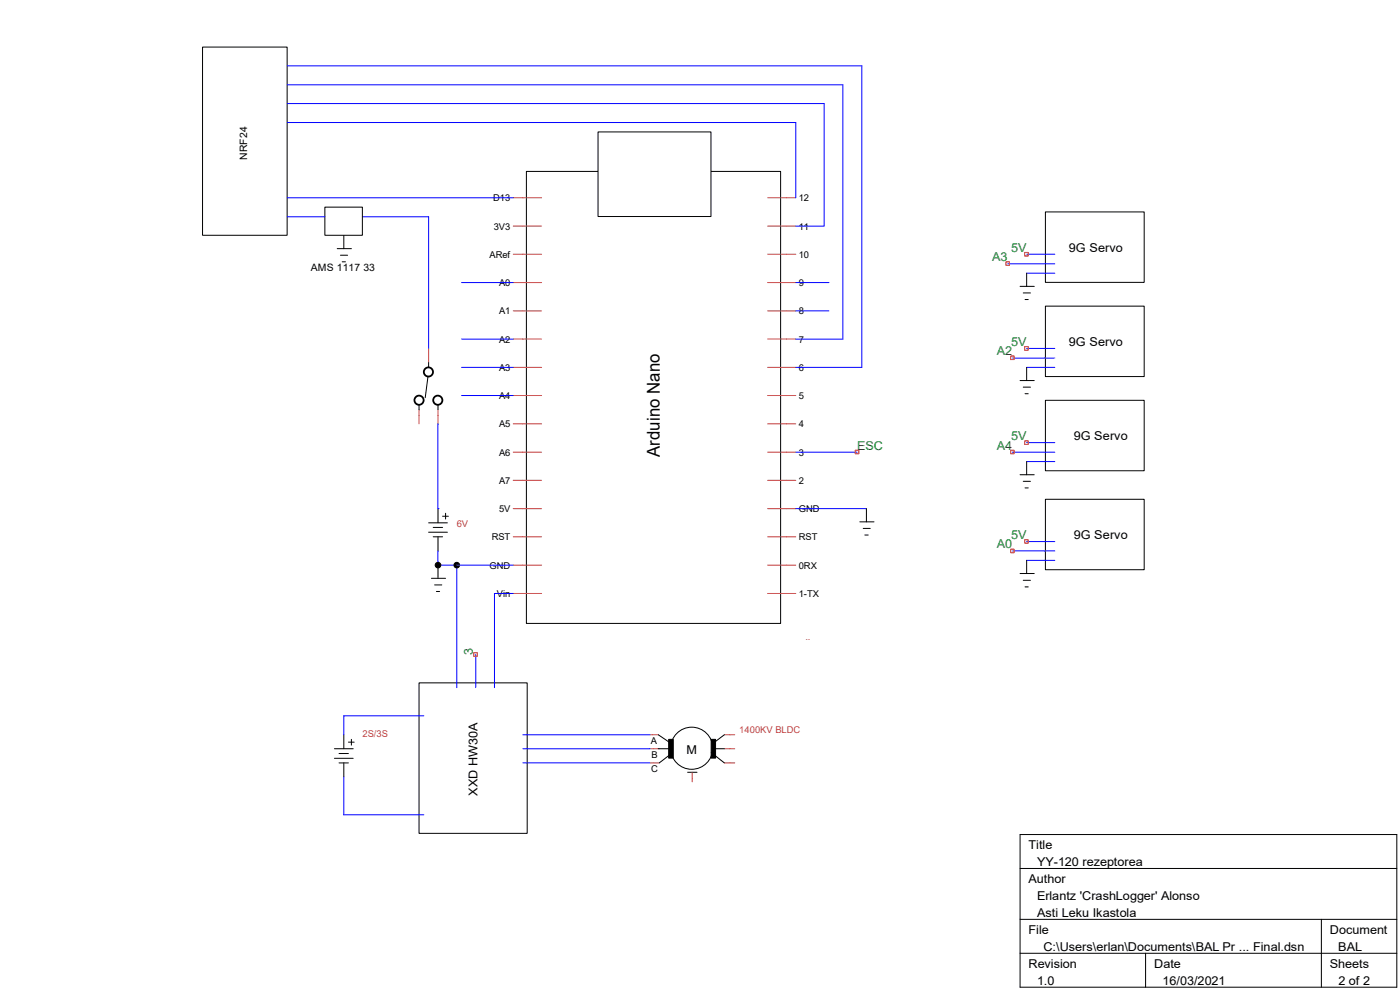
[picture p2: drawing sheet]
<svg xmlns="http://www.w3.org/2000/svg" width="297mm" height="210mm" viewBox="0 0 297 210" stroke-linecap="round" stroke-linejoin="round" font-family="sans-serif">
<path d="M111.7 36.4h53.9v95.8h-53.9z" fill="none" stroke="#000" stroke-width=".21"/>
<g fill="none" stroke="#c04040" stroke-width=".21">
<path d="M108.9 42h6M108.9 48h6M108.9 53.9h6M108.9 59.9h6M162.9 42h5.9M162.9 48h5.9M162.9 53.9h5.9M162.9 59.9h5.9M108.9 66h6M108.9 71.9h6M108.9 77.9h6M162.9 66h5.9"/>
<path d="M162.9 71.9h5.9M162.9 77.9h5.9M108.9 83.9h6M108.9 89.9h6M108.9 95.9h6M162.9 83.9h5.9M162.9 89.9h5.9M162.9 95.9h5.9M108.9 101.9h6M108.9 107.9h6M108.9 113.9h6M108.9 119.9h6"/>
<path d="M162.9 101.9h5.9M162.9 107.9h5.9M162.9 113.9h5.9M162.9 119.9h5.9M108.9 125.9h6M162.9 125.9h5.9"/>
</g>
<path d="M126.9 28h23.9v17.9h-23.9z" fill-rule="evenodd" fill="#fff" stroke="#000" stroke-width=".21"/>
<g fill="none" stroke="#00f" stroke-width=".21">
<path d="M61 14h121.8v63.9h-14M61 18h117.8v53.9h-10M61 26h107.8v16M61 22h113.8v26h-6M61 46h7.9M61 42h47.9M76.9 46h14v27.9M97.9 59.9h11M168.8 59.9h7.1M213.8 56h10M217.8 58h6M217.8 53.9h6"/>
<path d="M97.9 77.9h11M97.9 71.9h11M168.8 66h7.1M214.8 75.9h9M217.8 77.9h6M217.8 73.9h6M92.9 89.9v18M97.9 83.9h11M168.8 95.9h13M214.8 95.9h9M217.8 97.9h6M217.8 93.9h6"/>
<path d="M92.9 107.9h.1M92.9 116.9v3h16M96.9 119.9v26M168.8 107.9h15M214.8 116.9h9M217.8 118.9h6M217.8 114.9h6M100.9 138.9v7M108.9 125.9h-4v20M89.9 151.8h-17v4.1M110.9 155.9h27M110.9 158.8h27"/>
<path d="M72.9 164.8v8h17M110.9 161.8h27"/>
</g>
<g fill="none" stroke="#000" stroke-width=".21">
<path d="M43 10h17.9v39.9h-17.9zM68.9 43.9h8v6h-8zM71.5 52.7h3M72.2 54.1h1.5M72.6 55.5h.7M72.9 50v2.7M217.8 58v2.7M221.8 45h20.9v14.9h-20.9zM90.8 79.8l-.6 4.6M90.9 76.9v1M216.4 60.7h3M217.1 62.1h1.5"/>
<path d="M217.5 63.5h.6M217.8 77.9v2.8M221.8 64.9h20.9v15h-20.9zM88.9 85.9v1M92.9 85.9v1M216.4 80.7h3M217.1 82.1h1.5M217.5 83.5h.6M217.8 97.9v2.8M221.8 84.9h20.9v15h-20.9zM90.9 112.9h4M90.9 110.9h4"/>
<path d="M91.9 113.9h2M91.9 111.9h2M92.9 107.9v3M92.9 113.9v3M92.9 119.9v2.8M93.9 109.5h1.2M94.5 108.9v1.2M182.4 110.7h3M183.1 112.1h1.5M183.5 113.5h.7M183.8 107.9v2.8M216.4 100.7h3"/>
<path d="M217.1 102.1h1.5M217.5 103.5h.6M217.8 118.9v2.8M221.8 105.9h20.9v15h-20.9zM91.5 122.7h3M92.2 124.1h1.5M92.6 125.5h.7M216.4 121.7h3M217.1 123.1h1.5M217.5 124.5h.6M71 158.8h3.9M71.9 159.9h2"/>
<path d="M72.9 155.9v2.9M73.9 157.4h1.2M74.5 156.8v1.3M88.9 144.9h22.9v31.9h-22.9zM139.7 155.9l2.6 1.7v.3M139.7 158.8h2.4M142.5 159.9l-2.6 1.9M150.9 159.6l2.8 2.2M151 158.8h2.7M153.7 155.9l-2.7 2M71 160.9h3.9M71.9 161.8h2"/>
<path d="M72.9 161.8v3M145.9 163.8h2M216.4 177h79.9v32.4h-79.9zM216.4 184.2h79.9M216.4 195h79.9M280.3 195v14.4M216.4 202.2h79.9M243 202.2v7.2"/>
<circle cx="146.7" cy="158.7" r="4.5"/>
</g>
<g fill="#000" stroke="#000" stroke-width=".21">
<path d="M141.9 156.8h.9v4h-.9z" fill-rule="evenodd"/>
<path d="M150.9 156.8h.9v4h-.9z" fill-rule="evenodd"/>
<circle cx="92.9" cy="119.9" r=".59"/>
<circle cx="96.9" cy="119.9" r=".59"/>
</g>
<path d="M213.4 55.5h.8v.8h-.8zM217.4 53.6h.7v.7h-.7zM214.4 75.5h.7v.8h-.7zM217.4 73.5h.7v.8h-.7zM181.4 95.5h.8v.8h-.8zM214.4 95.5h.7v.8h-.7zM217.4 93.5h.7v.8h-.7zM214.4 116.5h.7v.8h-.7zM217.4 114.5h.7v.7h-.7zM100.5 138.5h.8v.7h-.8z" fill="none" stroke="#f00" stroke-width=".21"/>
<path d="M90.9 73.9v3M88.9 86.9v3M92.9 86.9v3M137.9 155.9h1.8M137.9 158.8h2M153.7 155.9h2.2M153.7 158.8h2.2M137.9 161.8h2M146.9 163.8v2.1M153.7 161.8h2.2" fill="none" stroke="#c04040" stroke-width=".21"/>
<g fill="none" stroke="#000" stroke-width=".38">
<circle cx="90.9" cy="78.9" r=".97"/>
<circle cx="88.9" cy="84.9" r=".97"/>
<circle cx="92.9" cy="84.9" r=".97"/>
</g>
<text font-size="3.8" x="140" y="96.9" transform="rotate(-90 140 96.9)">Arduino Nano</text>
<g font-size="2.6" fill="#008020">
<text x="214.5" y="53.4">5V</text>
<text x="210.5" y="55.4">A3</text>
<text x="211.5" y="75.4">A2</text>
<text x="214.5" y="73.4">5V</text>
<text x="181.8" y="95.4">ESC</text>
<text x="211.5" y="95.4">A4</text>
<text x="214.5" y="93.3">5V</text>
<text x="211.5" y="116.3">A0</text>
<text x="214.5" y="114.3">5V</text>
<text x="100.3" y="138.9" transform="rotate(-90 100.3 138.9)">3</text>
</g>
<g font-size="2.6">
<text x="226.8" y="53.4">9G Servo</text>
<text x="226.8" y="73.4">9G Servo</text>
<text x="227.8" y="93.3">9G Servo</text>
<text x="227.8" y="114.3">9G Servo</text>
<text x="145.7" y="159.9">M</text>
<text x="101.3" y="168.8" transform="rotate(-90 101.3 168.8)">XXD HW30A</text>
<text x="218.2" y="180.1">Title</text>
<text x="220" y="183.7">YY-120 rezeptorea</text>
<text x="218.2" y="187.3">Author</text>
<text x="220" y="190.9">Erlantz 'CrashLogger' Alonso</text>
<text x="220" y="194.5">Asti Leku Ikastola</text>
<text x="218.2" y="198.1">File</text>
<text x="221.4" y="201.7">C:\Users\erlan\Documents\BAL Pr ... Final.dsn</text>
<text x="282.1" y="198.1">Document</text>
<text x="283.9" y="201.7">BAL</text>
<text x="218.2" y="205.3">Revision</text>
<text x="220" y="208.9">1.0</text>
<text x="244.9" y="205.3">Date</text>
<text x="246.6" y="208.9">16/03/2021</text>
<text x="282.2" y="205.3">Sheets</text>
<text x="283.9" y="208.9">2 of 2</text>
</g>
<g font-size="2.2">
<text x="52.4" y="34" transform="rotate(-90 52.4 34)">NRF24</text>
<text x="66" y="57.5">AMS 1117 33</text>
</g>
<g font-size="2">
<text x="104.6" y="42.7">D13</text>
<text x="169.5" y="42.7">12</text>
<text x="104.7" y="48.7">3V3</text>
<text x="169.5" y="48.7">11</text>
<text x="103.8" y="54.7">ARef</text>
<text x="169.5" y="54.7">10</text>
<text x="105.9" y="60.7">A0</text>
<text x="169.5" y="60.7">9</text>
<text x="105.9" y="66.7">A1</text>
<text x="169.5" y="66.7">8</text>
<text x="105.9" y="72.7">A2</text>
<text x="169.5" y="72.7">7</text>
<text x="105.9" y="78.7">A3</text>
<text x="169.5" y="78.7">6</text>
<text x="105.9" y="84.7">A4</text>
<text x="169.5" y="84.7">5</text>
<text x="105.9" y="90.7">A5</text>
<text x="169.5" y="90.7">4</text>
<text x="105.9" y="96.6">A6</text>
<text x="169.5" y="96.6">3</text>
<text x="105.9" y="102.7">A7</text>
<text x="169.5" y="102.7">2</text>
<text x="105.9" y="108.7">5V</text>
<text x="169.5" y="108.7">GND</text>
<text x="104.3" y="114.6">RST</text>
<text x="169.5" y="114.6">RST</text>
<text x="103.8" y="120.6">GND</text>
<text x="169.5" y="120.6">0RX</text>
<text x="105.4" y="126.6">Vin</text>
<text x="169.5" y="126.6">1-TX</text>
<text x="138.1" y="157.8">A</text>
<text x="138.2" y="160.8">B</text>
<text x="138.1" y="163.8">C</text>
</g>
<g font-size="2" fill="#c04040">
<text x="96.9" y="111.9">6V</text>
<text x="170.9" y="135.8">..</text>
<text x="156.8" y="155.4">1400KV BLDC</text>
<text x="76.9" y="156.4">2S/3S</text>
</g>
</svg>
